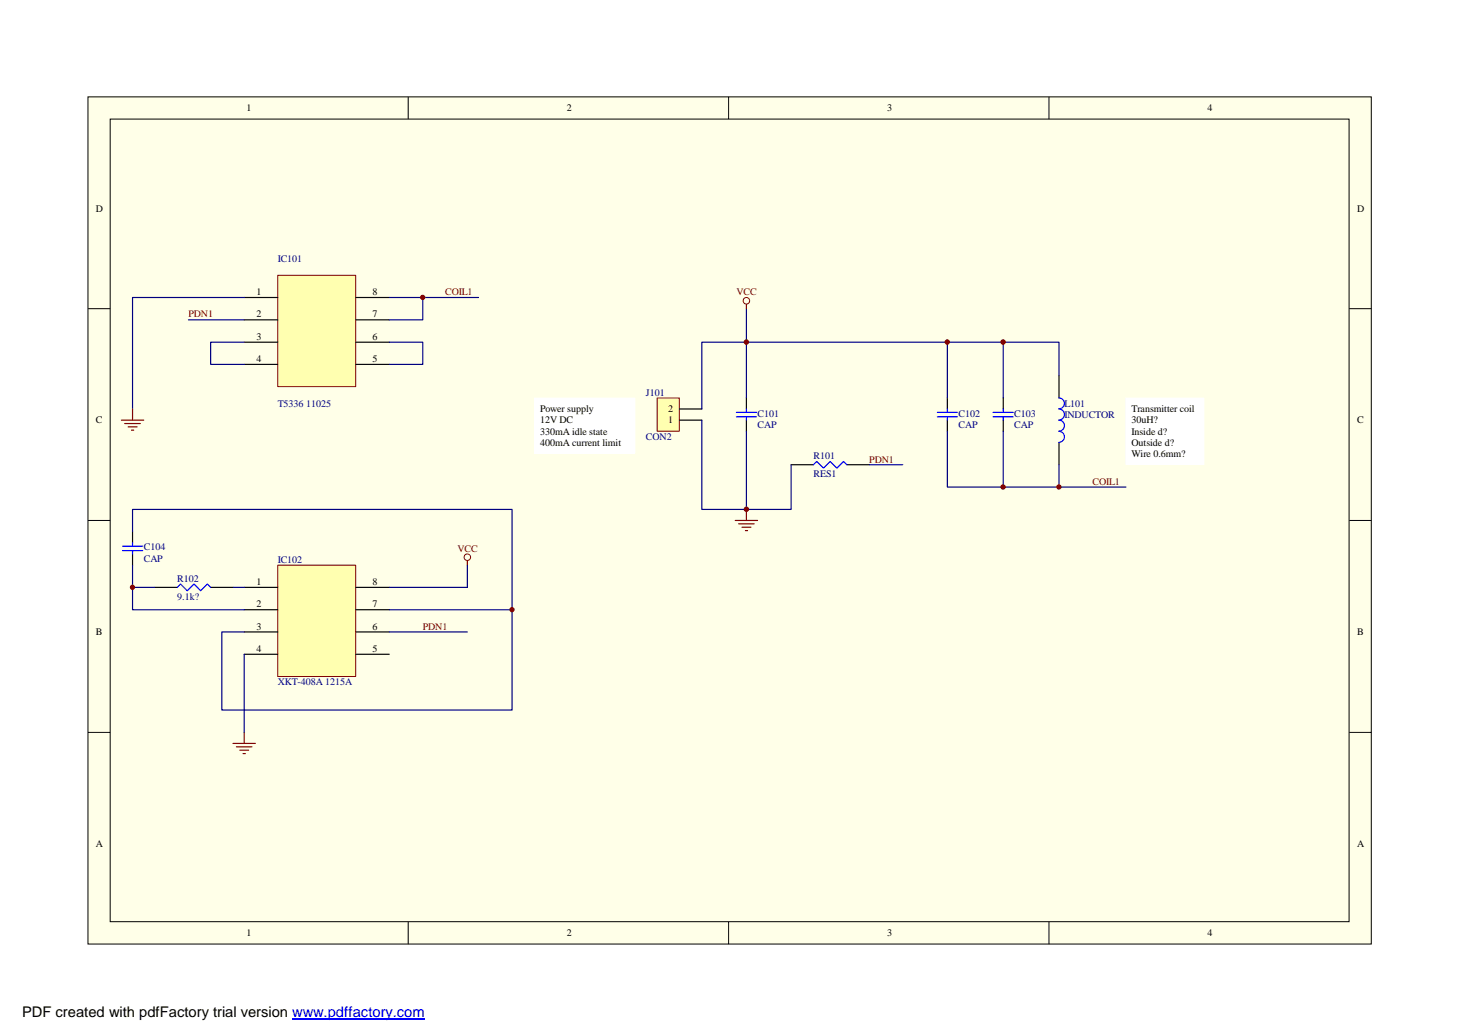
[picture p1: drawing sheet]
<svg xmlns="http://www.w3.org/2000/svg" width="420mm" height="297mm" viewBox="0 0 420 297" stroke-linecap="round" stroke-linejoin="round" font-family="sans-serif">
<path d="M25.3 27.9h369.3v243.8h-369.3z" fill="#ffffe8"/>
<g fill="none" stroke="#000" stroke-width=".29">
<path d="M25.3 27.9h369.3v243.8h-369.3zM31.7 34.3h356.5v231h-356.5zM117.5 27.9v6.4M209.7 27.9v6.4M301.9 27.9v6.4M25.3 88.8h6.4M388.3 88.8h6.4M25.3 149.8h6.4M388.3 149.8h6.4M25.3 210.8h6.4M388.3 210.8h6.4M117.5 265.3v6.5"/>
<path d="M209.7 265.3v6.5M301.9 265.3v6.5"/>
</g>
<path d="M304.8 108.1v6.4M304.8 127.4v6.4" fill="none" stroke="#000" stroke-width=".34"/>
<path d="M304.7 114.5a1.57 1.57 0 0 1 1.6 1.6 1.57 1.57 0 0 1-1.6 1.6 1.61 1.61 0 0 1 1.6 1.6 1.61 1.61 0 0 1-1.6 1.6M304.7 120.9a1.59 1.59 0 0 1 1.6 1.6 1.59 1.59 0 0 1-1.6 1.6M304.7 124.1a1.59 1.59 0 0 1 1.6 1.6 1.59 1.59 0 0 1-1.6 1.6" fill="none" stroke="#00f" stroke-width=".34"/>
<path d="M189.1 114.6h6.4v9.5h-6.4z" fill="#ffffb0"/>
<path d="M189.1 114.5h6.4v9.6h-6.4z" fill="none" stroke="#800000" stroke-width=".29"/>
<g fill="none" stroke="#000" stroke-width=".34">
<path d="M195.5 117.7h6.5M214.8 114.5v3.2M272.6 114.5v3.2M288.7 114.5v3.2M195.5 120.9h6.5M214.8 120.9v3.2M227.7 133.8h6.4M243.7 133.8h6.4M272.6 120.9v3.2M288.7 120.9v3.2M38.1 153v3.2M38.1 159.5v3.2"/>
<path d="M44.6 169.1h6.4M60.6 169.1h6.5"/>
</g>
<g fill="none" stroke="#00f" stroke-width=".34">
<path d="M211.9 120h5.8M211.9 118.7h5.8M214.8 117.7v1M214.8 120v.9M269.7 120h5.8M269.7 118.7h5.8M272.6 117.7v1M272.6 120v.9M285.8 120h5.8M285.8 118.7h5.8M288.7 117.7v1M288.7 120v.9"/>
<path d="M234.1 133.8l.9-1 2 1.9 1.9-1.9 1.9 1.9 1.9-1.9 1 1M35.3 158.5h5.8M35.3 157.2h5.8M38.1 156.2v1M38.1 158.5v1M51 169.1l.9-1 2 1.9 1.9-1.9 1.9 1.9 2-1.9 .9 1"/>
</g>
<path d="M80 79.3h22.4v32h-22.4z" fill="#ffffb0"/>
<path d="M79.9 79.2h22.5v32.1h-22.5z" fill="none" stroke="#800000" stroke-width=".29"/>
<path d="M70.3 85.6h9.6M70.3 92.1h9.6M70.3 98.5h9.6M102.4 85.6h9.6M102.4 92.1h9.6M102.4 98.5h9.6M70.3 104.9h9.6M102.4 104.9h9.6" fill="none" stroke="#000" stroke-width=".34"/>
<path d="M80 162.7h22.4v32h-22.4z" fill="#ffffb0"/>
<g fill="none" stroke="#800000" stroke-width=".29">
<path d="M79.9 162.7h22.5v32h-22.5z"/>
<circle cx="214.8" cy="86.6" r=".94"/>
<circle cx="134.5" cy="160.4" r=".94"/>
</g>
<path d="M70.3 169.1h9.6M70.3 175.5h9.6M102.4 169.1h9.6M102.4 175.5h9.6M70.3 181.9h9.6M70.3 188.3h9.6M102.4 181.9h9.6M102.4 188.3h9.6" fill="none" stroke="#000" stroke-width=".34"/>
<g fill="none" stroke="#000080" stroke-width=".34">
<path d="M54.2 92.1h16.1M70.3 85.6h-32.2v32.1M70.3 98.5h-9.7v6.4h9.7M112 98.5h9.7v6.4h-9.7M112 85.6h9.7v6.5h-9.7M121.7 85.6h16M214.8 88.8v9.7h90v9.6M272.6 98.5v16M288.7 98.5v16M214.8 114.5v-16h-12.8v19.2M202 120.9v25.7h12.8M214.8 124.1v22.5"/>
<path d="M227.7 133.8v12.8h-12.9M250.1 133.8h9.7M272.6 124.1v16.1h16.1M288.7 124.1v16.1h16.1v-6.4M38.1 153v-6.4h109.3v28.9h-35.4M304.8 140.2h19.2M38.1 162.7v6.4M44.6 169.1h-6.5v6.4h32.2M67.1 169.1h3.2M134.5 162.7v6.4h-22.5M147.4 175.5v28.9h-83.6v-22.5h6.5M70.3 188.3v22.5"/>
<path d="M112 181.9h22.5"/>
</g>
<g fill="none" stroke="#800000" stroke-width=".34">
<path d="M214.8 87.6v1.2M38.1 117.7v3.2M34.9 120.9h6.5M35.9 121.9h4.5M36.9 122.9h2.6M37.8 123.8h.7M211.6 149.8h6.4M212.6 150.8h4.4M213.5 151.8h2.6M214.5 152.7h.6M214.8 146.6v3.2M134.5 161.4v1.3"/>
<path d="M67.1 214h6.4M68 215h4.5M69 215.9h2.5M69.9 216.9h.7M70.3 210.8v3.2"/>
</g>
<g fill="#800000" stroke="#800000" stroke-width=".29">
<circle cx="38.1" cy="169" r=".62"/>
<circle cx="147.3" cy="175.5" r=".62"/>
<circle cx="121.6" cy="85.6" r=".62"/>
<circle cx="214.8" cy="146.6" r=".64"/>
<circle cx="214.8" cy="98.4" r=".64"/>
<circle cx="288.7" cy="98.4" r=".64"/>
<circle cx="272.6" cy="98.4" r=".63"/>
<circle cx="288.7" cy="140.2" r=".63"/>
<circle cx="304.7" cy="140.2" r=".62"/>
</g>
<path d="M153.8 114.6h28.9v15.9h-28.9z" fill="#fff"/>
<path d="M153.8 114.5h28.9v16h-28.9z" fill="none" stroke="#fff" stroke-width=".29"/>
<path d="M324.1 114.6h22.4v19.1h-22.4z" fill="#fff"/>
<path d="M324 114.5h22.5v19.2h-22.5z" fill="none" stroke="#fff" stroke-width=".29"/>
<path d="M84.1 293.4h38.2" fill="none" stroke="#00f" stroke-width=".3"/>
<text font-size="4.2" x="6.3" y="292.8">PDF created with pdfFactory trial version www.pdffactory.com</text>
<g font-size="2.9">
<text x="70.9" y="32">1</text>
<text x="163.1" y="32">2</text>
<text x="255.3" y="32">3</text>
<text x="347.5" y="32">4</text>
<text x="27.6" y="60.9">D</text>
<text x="390.5" y="60.9">D</text>
<text x="73.8" y="85">1</text>
<text x="107.2" y="85">8</text>
<text x="73.8" y="91.4">2</text>
<text x="107.2" y="91.4">7</text>
<text x="73.8" y="97.8">3</text>
<text x="107.2" y="97.8">6</text>
<text x="73.8" y="104.2">4</text>
<text x="107.2" y="104.2">5</text>
<text x="155.4" y="118.6">Power supply</text>
<text x="192.3" y="118.6">2</text>
<text x="325.6" y="118.6">Transmitter coil</text>
<text x="27.6" y="121.9">C</text>
<text x="155.4" y="121.9">12V DC</text>
<text x="155.4" y="125.1">330mA idle state</text>
<text x="192.3" y="121.9">1</text>
<text x="325.6" y="121.9">30uH?</text>
<text x="325.6" y="125.1">Inside d?</text>
<text x="390.5" y="121.9">C</text>
<text x="155.4" y="128.3">400mA current limit</text>
<text x="325.6" y="128.3">Outside d?</text>
<text x="325.6" y="131.5">Wire 0.6mm?</text>
<text x="73.8" y="168.4">1</text>
<text x="107.2" y="168.4">8</text>
<text x="73.8" y="174.8">2</text>
<text x="107.2" y="174.8">7</text>
<text x="27.6" y="182.8">B</text>
<text x="73.8" y="181.3">3</text>
<text x="107.2" y="181.3">6</text>
<text x="390.5" y="182.8">B</text>
<text x="73.8" y="187.6">4</text>
<text x="107.2" y="187.6">5</text>
<text x="27.6" y="243.8">A</text>
<text x="390.5" y="243.8">A</text>
<text x="70.9" y="269.5">1</text>
<text x="163.1" y="269.5">2</text>
<text x="255.3" y="269.5">3</text>
<text x="347.5" y="269.5">4</text>
</g>
<g font-size="2.9" fill="#000080">
<text x="79.9" y="75.3">IC101</text>
<text x="185.9" y="113.9">J101</text>
<text x="79.9" y="117.1">T5336 11025</text>
<text x="218" y="120">C101</text>
<text x="275.8" y="120">C102</text>
<text x="291.9" y="120">C103</text>
<text x="306.4" y="117.1">L101</text>
<text x="218" y="123.2">CAP</text>
<text x="275.8" y="123.2">CAP</text>
<text x="291.9" y="123.2">CAP</text>
<text x="306.4" y="120.3">INDUCTOR</text>
<text x="185.9" y="126.7">CON2</text>
<text x="234.1" y="132.2">R101</text>
<text x="234.1" y="137.3">RES1</text>
<text x="41.4" y="158.4">C104</text>
<text x="41.4" y="161.7">CAP</text>
<text x="79.9" y="162">IC102</text>
<text x="51" y="167.5">R102</text>
<text x="51" y="172.6">9.1k?</text>
<text x="79.9" y="197.3">XKT-408A 1215A</text>
</g>
<g font-size="2.9" fill="#800000">
<text x="128.1" y="85">COIL1</text>
<text x="211.9" y="85">VCC</text>
<text x="54.2" y="91.4">PDN1</text>
<text x="250.1" y="133.1">PDN1</text>
<text x="314.4" y="139.5">COIL1</text>
<text x="131.6" y="158.8">VCC</text>
<text x="121.7" y="181.3">PDN1</text>
</g>
</svg>
